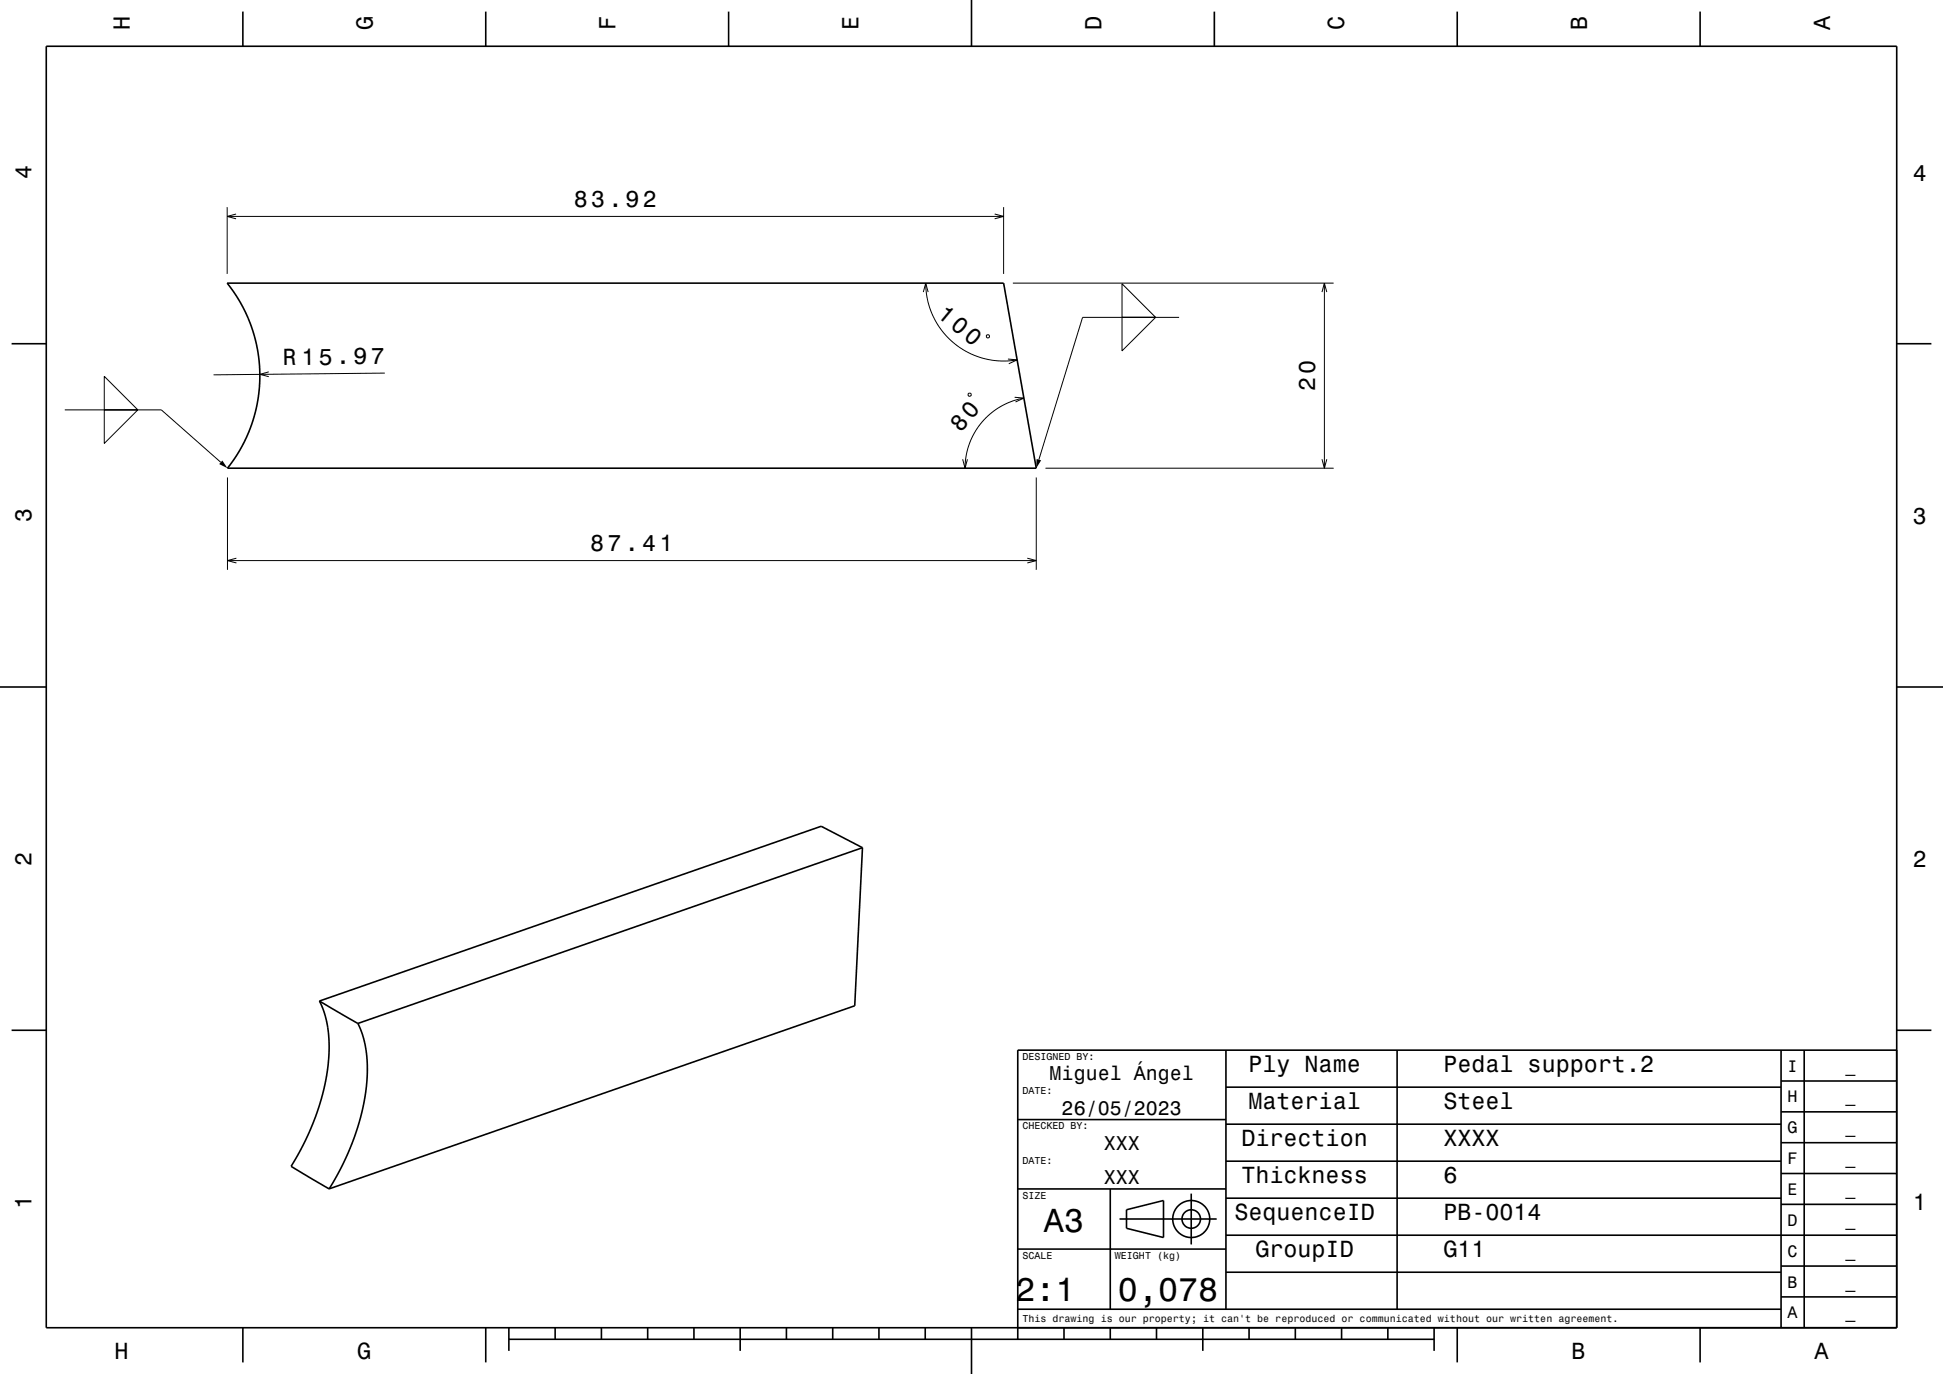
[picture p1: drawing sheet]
<svg xmlns="http://www.w3.org/2000/svg" width="420mm" height="297mm" viewBox="0 0 420 297" stroke-linecap="round" stroke-linejoin="round" font-family="sans-serif">
<g fill="none" stroke="#000" stroke-width=".22">
<path d="M49.1 44.8v14.4M49.1 46.8h167.8M51 46.3l-1.9 .5 1.9 .5M215 46.3l1.9 .5-1.9 .5M216.9 44.8v14.4M199.6 63.1l.5-1.9 .5 1.9M200.1 61.2l.4 3.7 1.1 3.3 1.8 3 1.3 1.6 1.5 1.3 3.1 2.1 3.2 1.3 3.5 .5h2l1.9-.2M213.4 72.4l.5 .1-.2 .5-.5-.1zM217.9 77.6l2 .2-1.8 .8M218.9 61.2h69.4M242.5 61.3l7.3 7.3h-7.3zM242.5 68.6h7.3l-7.3 7.3z"/>
<path d="M254.9 68.6h-20.9l-9.4 30.8M285.8 63.1l.5-1.9 .5 1.9M286.3 61.2v40M14 88.6h20.9l12.8 11.3M22.5 81.3l7.3 7.3h-7.3zM22.5 88.6h7.3l-7.3 7.3zM58.1 80.4l-1.9 .5 1.9 .5M83.2 80.6l-37 .4M208.1 99.3l.5 1.9 .5-1.9M209.4 85l.5 .1-.1 .5-.5-.1zM219.3 85.9l2 .1-1.8 .9M221.3 86l-2.6 .8-2.5 1.1-2.2 1.6-1.8 1.8-1.6 2.3-1 2.2-.7 2.7-.3 2.7"/>
<path d="M285.8 99.3l.5 1.9 .5-1.9M49.2 103.2v20M224 103.2v20M226 101.2h62.3M49.2 121.2h174.8M51.1 120.7l-1.9 .5 1.9 .5M222.1 120.7l1.9 .5-1.9 .5"/>
</g>
<g fill="none" stroke="#000" stroke-width=".35">
<path d="M10 10h400v277h-400zM52.5 2.5v7.5M105 2.5v7.5M157.5 2.5v7.5M210 0v10M262.5 2.5v7.5M315 2.5v7.5M367.5 2.5v7.5M2.5 74.3h7.5M49.1 61.2h167.8l7.1 40h-174.8l1.5-2 1.5-2.6 2.2-4.8 .8-2.6 .5-2.7 .4-2.9 .1-2.5-.2-2.8-.3-2.7-1.4-5.1-1.1-2.7-1.1-2.2-1.5-2.3zM410 74.3h7.5M0 148.5h10"/>
<path d="M410 148.5h10M186.4 183.2l-8.9-4.6-108.4 37.8M186.4 183.2l-109 38M186.4 183.2l-1.6 34.2-113.7 39.6M69.1 216.4l1.3 3.5 .6 3.8 .1 4.5-.5 4.5-1.1 4.8-1.8 5.3-2.4 5.2-2.4 4.1 8.2 4.9M69.1 216.4l8.3 4.8M2.5 222.7h7.5M77.4 221.2l1.2 3.3 .7 4.1 .1 4.2-.6 5-1.2 5-1.7 4.9-2.2 4.7-2.6 4.6M265 235h120M265 227v56M302 227v56M385 233.7h25"/>
<path d="M385 227v60M390 227v60M410 222.7h7.5M410 227h-190v62.5M220 257h45M220 242h45M240 257v26M257.5 258v11M265 259h120M265 251h120M265 243h120M385 253.7h25"/>
<path d="M385 247h25M385 240.3h25M220 270h45M242 263.5h21M243.5 261.5l8-2v8l-8-2zM265 275h120M265 267h145M385 273.7h25M385 260.3h25M52.5 287v7.5M105 287v7.5M110 289.5h200"/>
<path d="M110 287v5M120 287v2.5M130 287v2.5M140 287v2.5M150 287v2.5M160 287v5M170 287v2.5M180 287v2.5M190 287v2.5M200 287v2.5M210 287v10M220 283h165"/>
<path d="M230 287v2.5M240 287v2.5M250 287v2.5M260 287v5M270 287v2.5M280 287v2.5M290 287v2.5M300 287v2.5M310 287v5M315 287v7.5M367.5 287v7.5M385 280.3h25"/>
<circle cx="257.5" cy="263.5" r="2"/>
<circle cx="257.5" cy="263.5" r="4"/>
</g>
<g fill="#000">
<path d="M224.1 99.2l1 .3-1.1 1.7z" fill-rule="evenodd"/>
<path d="M48.1 99.5l1.1 1.7-1.8-.9z" fill-rule="evenodd"/>
</g>
<g font-size="7.2">
<text x="225.7" y="266.3">A3</text>
<text x="219.5" y="281.3">2:1</text>
<text x="241.7" y="281.3">0,078</text>
</g>
<g font-size="5.1">
<text x="202.4" y="68.4" transform="rotate(40 202.4 68.4)">100</text>
<text x="207.7" y="93.6" transform="rotate(-50 207.7 93.6)">80</text>
</g>
<g font-size="5">
<text x="28.1" y="6.5" transform="rotate(-90 28.1 6.5)">H</text>
<text x="80.6" y="6.5" transform="rotate(-90 80.6 6.5)">G</text>
<text x="133.1" y="6.5" transform="rotate(-90 133.1 6.5)">F</text>
<text x="185.6" y="6.5" transform="rotate(-90 185.6 6.5)">E</text>
<text x="238.1" y="6.5" transform="rotate(-90 238.1 6.5)">D</text>
<text x="290.6" y="6.5" transform="rotate(-90 290.6 6.5)">C</text>
<text x="343.1" y="6.5" transform="rotate(-90 343.1 6.5)">B</text>
<text x="395.6" y="6.5" transform="rotate(-90 395.6 6.5)">A</text>
<text x="6.8" y="38.7" transform="rotate(-90 6.8 38.7)">4</text>
<text x="413.5" y="39">4</text>
<text x="124" y="44.8">83.92</text>
<text x="61.1" y="78.9" transform="rotate(-1 61.1 78.9)">R 15.97</text>
<text x="284.3" y="84.6" transform="rotate(-90 284.3 84.6)">20</text>
<text x="6.8" y="112.9" transform="rotate(-90 6.8 112.9)">3</text>
<text x="413.5" y="113.2">3</text>
<text x="127.6" y="119.2">87.41</text>
<text x="6.8" y="187.1" transform="rotate(-90 6.8 187.1)">2</text>
<text x="413.5" y="187.4">2</text>
<text x="269.9" y="231.8">Ply Name</text>
<text x="312" y="231.8">Pedal support.2</text>
<text x="269.9" y="239.8">Material</text>
<text x="312" y="239.8">Steel</text>
<text x="268.3" y="247.8">Direction</text>
<text x="312" y="247.8">XXXX</text>
<text x="268.3" y="255.8">Thickness</text>
<text x="312" y="255.8">6</text>
<text x="6.8" y="261.3" transform="rotate(-90 6.8 261.3)">1</text>
<text x="266.8" y="263.8">SequenceID</text>
<text x="312" y="263.8">PB-0014</text>
<text x="413.5" y="261.6">1</text>
<text x="271.4" y="271.8">GroupID</text>
<text x="312" y="271.8">G11</text>
<text x="24.7" y="293.8">H</text>
<text x="77.2" y="293.8">G</text>
<text x="339.7" y="293.8">B</text>
<text x="392.2" y="293.8">A</text>
</g>
<g font-size="4.3">
<text x="226.9" y="233.5">Miguel Ángel</text>
<text x="229.5" y="241">26/05/2023</text>
<text x="238.6" y="248.5">XXX</text>
<text x="238.6" y="256">XXX</text>
</g>
<g font-size="3.6">
<text x="386.4" y="231.6">I</text>
<text x="398.9" y="231.6">_</text>
<text x="386.4" y="238.3">H</text>
<text x="398.9" y="238.3">_</text>
<text x="386.4" y="245">G</text>
<text x="398.9" y="245">_</text>
<text x="386.4" y="251.6">F</text>
<text x="398.9" y="251.6">_</text>
<text x="386.4" y="258.3">E</text>
<text x="398.9" y="258.3">_</text>
<text x="386.4" y="265">D</text>
<text x="398.9" y="265">_</text>
<text x="386.4" y="271.6">C</text>
<text x="398.9" y="271.6">_</text>
<text x="386.4" y="278.3">B</text>
<text x="398.9" y="278.3">_</text>
<text x="386.4" y="285">A</text>
<text x="398.9" y="285">_</text>
</g>
<g font-size="2.2">
<text x="221" y="229.1">DESIGNED BY:</text>
<text x="221" y="236.6">DATE:</text>
<text x="221" y="244.1">CHECKED BY:</text>
<text x="221" y="251.6">DATE:</text>
<text x="221" y="259.1">SIZE</text>
<text x="221" y="272.1">SCALE</text>
<text x="241" y="272.1">WEIGHT (kg)</text>
<text x="221" y="285.8">This drawing is our property; it can't be reproduced or communicated without our written agreement.</text>
</g>
</svg>
